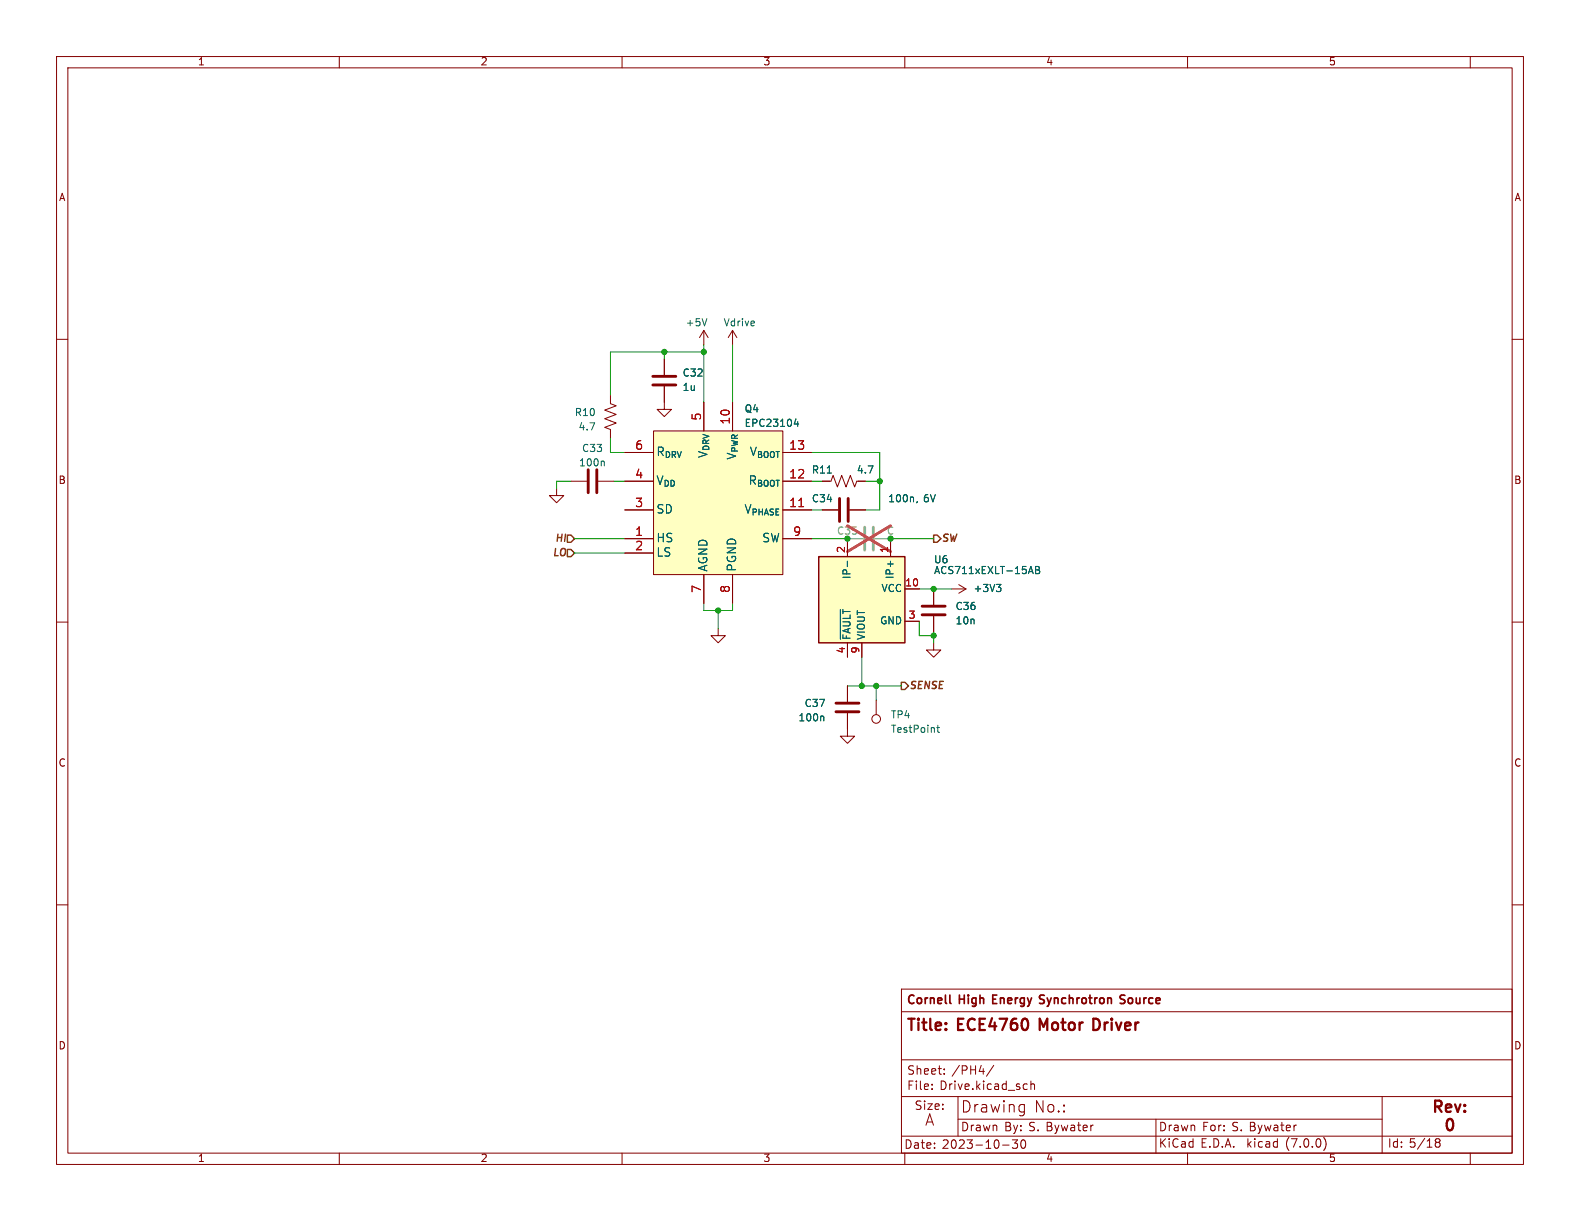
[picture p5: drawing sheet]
<svg xmlns="http://www.w3.org/2000/svg" width="279mm" height="216mm" viewBox="0 0 279 216" stroke-linecap="round" stroke-linejoin="round" font-family="sans-serif">
<g fill="none" stroke="#840000" stroke-width=".18">
<path d="M10 10h259.4v195.9h-259.4zM12 12h255.4v191.9h-255.4zM60 10v2M110 10v2M160 10v2M210 10v2M260 10v2M10 60h2M124.5 58.4l-.8 1.3M124.5 58.4v2.6M124.5 58.4l.7 1.3M129.5 58.4l-.7 1.3"/>
<path d="M129.5 58.4v2.6M129.5 58.4l.8 1.3M267.4 60h2M107.9 69.9v1.5l1.1 .4-2.1 .7 2.1 .8-2.1 .7 2.1 .8-2.1 .8 1 .3v1.6M115.6 76.2h22.8v25.4h-22.8zM117.5 68.3v4.1h1.2l-1.2 1.3-1.3-1.3h1.3M117.5 63.5v2.8M124.5 71.1v5.1M129.5 71.1v5.1M98.4 86.4v1.2h1.3l-1.3 1.3-1.2-1.3h1.2M101 85.1h2.8M105.8 85.1h2.8"/>
<path d="M110.5 85.1h5.1M110.5 95.3h5.1M110.5 90.2h5.1M110.5 80h5.1M110.5 97.8h5.1M138.4 85.1h5.1M138.4 95.3h5.1M138.4 90.2h5.1M138.4 80h5.1M145.4 85.1h1.5l.4-1 .8 2 .7-2 .8 2 .8-2 .7 2 .4-1h1.5M145.4 90.2h2.8M149.9 95.9v2.5"/>
<path d="M150.2 90.2h2.8M157.5 95.9v2.5M10 110h2M124.5 101.6v5.1M127 111.1v1.3h1.3l-1.3 1.3-1.3-1.3h1.3M129.5 101.6v5.1M149.9 113.7v2.5M152.4 113.7v2.5M160 104.1h2.6M160 109.9h2.6M165.1 113.7v1.2h-1.3l1.3 1.3 1.3-1.3h-1.3M165.1 104.1v2.8"/>
<path d="M165.1 109v2.8M168.3 104.1h2.5M169.5 103.4l1.3 .7M170.8 104.1l-1.3 .8M267.4 110h2M149.9 126.1v4.1h-1.3l1.3 1.2 1.2-1.2h-1.2M149.9 121.3v2.8M154.9 123.8v2.6M10 160h2M267.4 160h2M159.4 174.9h108v29h-108zM159.4 178.9h108"/>
<path d="M159.4 193.9h108M159.4 187.4h108M164.8 192.5v.2M164.8 191.7v.2M167 189.8v.2M167 189v.2M169.4 193.9v7M169.4 197.9h75M175.7 188.4l-1.3 1.9M180.6 195.3l.5 .1M181.1 195.3v1.6l-.3 .4M181.1 196.5l-.5 .1"/>
<path d="M181.2 191.7h.5M181.7 192.6l-.5 .1M182.3 191.8l.2-.1h.4v1M182.3 191.2v1.5M204.4 197.9v6M244.4 193.9v10M60 203.9v2M110 203.9v2M159.4 200.9h108M160 203.9v2M177.3 202.5h1.1M179 201.6h.9l-.5 .5 .5 .2v.6l-.2 .2h-.5l-.2-.2"/>
<path d="M180.7 201.7l.2-.1a.81 .81 0 0 1 .6 .6 .81 .81 0 0 1-.3 .8l-.2 .1a.81 .81 0 0 1-.3-1.4zM210 203.9v2M234.1 201.1a1.72 1.72 0 0 1 0 2.3M253.9 201.9l.2 .1M253.9 201.5l.2-.1 .5 .1 .1 .2-.3 .3M254.1 202h.3M254.1 202l-.2 .1M254.4 202l.3 .3-.1 .4-.2 .2-.5-.2M260 203.9v2"/>
<circle cx="154.9" cy="127.1" r=".76"/>
</g>
<path d="M194.1 180.2l-.8-.1v2l.8-.1M253.8 195.7h.7a.54 .54 0 0 0 .4-.6 .54 .54 0 0 0-.4-.5h-.7v2M254.3 195.7l.6 .9M255.7 195.9l.9-.1-.1-.4-.5-.1-.3 .3 .1 .9 .2 .1 .5-.1M256.1 197.9a.47 .47 0 0 1 .8 .3 1.03 1.03 0 0 1-.6 1.7 1.33 1.33 0 0 1-.2-2zM257.3 195.3l.5 1.3 .5-1.3M259 196.4l.1 .1-.1 .1M259 196.4l-.1 .1 .1 .1M259 195.4v.2M259 196.4v.2M259 195.4l.1 .1-.1 .1M259 195.4l-.1 .1 .1 .1" fill="none" stroke="#840000" stroke-width=".4"/>
<path d="M168 177.4l.2 .1M183.8 177.4l.6 .1M183.8 176.4l.2 .2 .4 .1M184.5 176h-.4l-.3 .2M198.9 176h-.5l-.3 .1v.4l.7 .3 .1 .4-.3 .3-.5-.1" fill="none" stroke="#840000" stroke-width=".3"/>
<path d="M115.4 68.1h4.1M115.4 66.5h4.1M104 83.1v4M105.5 83.1v4M148.5 88.1v4.1M150 88.1v4.1M163.1 107.2h4M163.1 108.7h4M147.8 124.3h4.1M147.8 125.9h4.1" fill="none" stroke="#840000" stroke-width=".51"/>
<g fill="none" stroke="#006464" stroke-width=".18">
<path d="M125 56.3l-.4 1.3M140.8 74.1l-.3 .9h.7M141.1 74.6v.8M106.7 81.5l.2 .2v.7M149.8 99.2v1M157.5 99.2v1M162.2 88.7l-.1 .2M148.6 107.8v5.2M149.1 112.2v.7h1.2M149.1 107.8v.7M149.1 110.7h1M149.1 110h1"/>
<path d="M149.1 109.3h1.2M149.1 108.1h1.2M150.3 111.1l-1.2 .4 1.2 .4M176.2 103.3h.8l-.4 .5M176.8 103.8l.2 .3v.3l-.2 .2M182 101.1h.6M182.3 100.2l.4 1.2M183.1 100.2h.5l.2 .2-.2 .4 .2 .1 .1 .3-.3 .2h-.5zM183.1 100.8h.5M145.5 126.6l.2 .2v.7M165.7 128.7h.4M165.8 128.2v1.1l.3 .2"/>
</g>
<g fill="#ffffc2" stroke="#ffffc2" stroke-width=".18">
<path d="M115.6 76.2h22.8v25.4h-22.8z"/>
<path d="M144.8 98.4h15.2v15.3h-15.2z"/>
</g>
<path d="M152.9 93.2v4.1M154.4 93.2v4.1" fill="none" stroke="#a1a1a1" stroke-width=".51"/>
<path d="M149.9 95.3h2.8M154.7 95.3h2.8" fill="none" stroke="#a1a1a1" stroke-width=".18"/>
<path d="M149.9 93l7.6 4.5M157.5 93l-7.6 4.5" fill="none" stroke="#eb3a3d" stroke-width=".46"/>
<path d="M144.8 98.4h15.2v15.3h-15.2z" fill="none" stroke="#840000" stroke-width=".25"/>
<path d="M100.3 97.2h.7l.6 .6-.6 .6h-.7zM100.3 94.6h.7l.6 .7-.6 .6h-.7zM165.1 94.6h.6l.7 .7-.7 .6h-.6zM159.4 120.7h.6l.7 .6-.7 .6h-.6z" fill="none" stroke="#725600" stroke-width=".25"/>
<g fill="none" stroke="#009600" stroke-width=".18">
<path d="M107.9 77.5v2.5h2.6M117.5 62.2v1.3M124.5 61v10.1M124.5 62.2h-16.6v7.7M129.5 61v10.1M101 85.1h-2.6v1.3M101.6 95.3h8.9M101.6 97.8h8.9M108.6 85.1h1.9M143.5 85.1h1.9M143.5 95.3h6.4v.6M143.5 80h12.1v10.2h-2.6"/>
<path d="M143.5 90.2h1.9M153 85.1h2.6M165.1 95.3h-7.6v.6M124.5 106.7v1.3h5v-1.3M127 108v3.1M152.4 116.2v5.1M162.6 109.9v2.5h2.5M162.6 104.1h5.7M165.1 111.8v1.9M149.9 121.3h9.5M154.9 121.3v2.5"/>
</g>
<g fill="#009600" stroke="#009600" stroke-width=".18">
<circle cx="127" cy="108" r=".46"/>
<circle cx="124.5" cy="62.2" r=".46"/>
<circle cx="117.5" cy="62.2" r=".46"/>
<circle cx="149.9" cy="95.3" r=".46"/>
<circle cx="157.5" cy="95.3" r=".46"/>
<circle cx="165.1" cy="112.4" r=".46"/>
<circle cx="155.6" cy="85.1" r=".46"/>
<circle cx="154.9" cy="121.3" r=".46"/>
<circle cx="152.4" cy="121.3" r=".46"/>
<circle cx="165.1" cy="104.1" r=".46"/>
</g>
<g font-size="2.8" fill="#840000">
<text x="160.4" y="182.9">Title:</text>
<text x="169.5" y="182.9">ECE4760</text>
<text x="184.6" y="182.9">Motor</text>
<text x="194.7" y="182.9">Driver</text>
<text x="169.9" y="197.1">Drawing</text>
<text x="182.8" y="197.1">No.:</text>
<text x="163.6" y="199.4">A</text>
</g>
<g font-size="2.1" fill="#a90000">
<text x="124.2" y="74.4" transform="rotate(-90 124.2 74.4)">5</text>
<text x="129.3" y="75.1" transform="rotate(-90 129.3 75.1)">10</text>
<text x="112.3" y="79.8">6</text>
<text x="139.5" y="79.8">13</text>
<text x="112.3" y="89.9">3</text>
<text x="112.3" y="84.8">4</text>
<text x="139.5" y="89.9">11</text>
<text x="139.5" y="84.8">12</text>
<text x="112.3" y="95">1</text>
<text x="140.2" y="95">9</text>
<text x="112.3" y="97.5">2</text>
<text x="124.2" y="104.9" transform="rotate(-90 124.2 104.9)">7</text>
<text x="129.3" y="104.9" transform="rotate(-90 129.3 104.9)">8</text>
</g>
<g font-size="2.1" fill="#006464">
<text x="116.1" y="80.9">R_{DRV}</text>
<text x="125.4" y="81.2" transform="rotate(-90 125.4 81.2)">V_{DRV}</text>
<text x="130.5" y="81.5" transform="rotate(-90 130.5 81.5)">V_{PWR}</text>
<text x="132.4" y="80.9">V_{BOOT}</text>
<text x="116.1" y="86">V_{DD}</text>
<text x="132.2" y="86">R_{BOOT}</text>
<text x="116.1" y="91.1">SD</text>
<text x="131.5" y="91.1">V_{PHASE}</text>
<text x="116.1" y="96.2">HS</text>
<text x="116.1" y="98.7">LS</text>
<text x="125.4" y="101.1" transform="rotate(-90 125.4 101.1)">AGND</text>
<text x="130.5" y="101.1" transform="rotate(-90 130.5 101.1)">PGND</text>
<text x="134.7" y="96.2">SW</text>
</g>
<g font-size="2.1" fill="#840000">
<text x="160.4" y="178">Cornell</text>
<text x="169.7" y="178">High</text>
<text x="176.1" y="178">Energy</text>
<text x="184.9" y="178">Synchrotron</text>
<text x="199.6" y="178">Source</text>
<text x="160.4" y="190.3">Sheet:</text>
<text x="168.3" y="190.3">/PH4/</text>
<text x="160.4" y="193">File:</text>
<text x="161.7" y="196.5">Size:</text>
<text x="166.2" y="193">Drive.kicad_sch</text>
<text x="159.9" y="203.4">Date:</text>
<text x="166.6" y="203.4">2023-10-30</text>
<text x="169.9" y="200.3">Drawn</text>
<text x="177.6" y="200.3">By: S. Bywater</text>
<text x="204.9" y="203.2">KiCad</text>
<text x="204.9" y="200.3">Drawn</text>
<text x="212.3" y="203.2">E.D.A.</text>
<text x="212.6" y="200.3">For:</text>
<text x="217.9" y="200.3">S. Bywater</text>
<text x="220.6" y="203.2">kicad</text>
<text x="227.5" y="203.2">(7.0.0)</text>
<text x="245.4" y="203.2">Id: 5/18</text>
</g>
<g font-size="1.8" fill="#840000">
<text x="35" y="11.8">1</text>
<text x="85" y="11.8">2</text>
<text x="135" y="11.8">3</text>
<text x="185" y="11.8">4</text>
<text x="235" y="11.8">5</text>
<text x="10.4" y="35.8">A</text>
<text x="267.8" y="35.8">A</text>
<text x="10.3" y="85.8">B</text>
<text x="267.7" y="85.8">B</text>
<text x="10.3" y="135.8">C</text>
<text x="267.7" y="135.8">C</text>
<text x="10.3" y="185.8">D</text>
<text x="267.7" y="185.8">D</text>
<text x="35" y="205.7">1</text>
<text x="85" y="205.7">2</text>
<text x="135" y="205.7">3</text>
<text x="185" y="205.7">4</text>
<text x="235" y="205.7">5</text>
</g>
<g font-size="1.8" fill="#006464">
<text x="121.2" y="58">+5V</text>
<text x="127.9" y="58">Vdrive</text>
<text x="120.7" y="66.9">C32</text>
<text x="120.7" y="69.4">1u</text>
<text x="101.6" y="73.9">R10</text>
<text x="102.3" y="76.4">4.7</text>
<text x="131.6" y="75.8">EPC23104</text>
<text x="131.6" y="73.2">Q4</text>
<text x="102.3" y="82.7">100n</text>
<text x="102.9" y="80.2">C33</text>
<text x="143.5" y="84">R11</text>
<text x="143.5" y="89.1">C34</text>
<text x="151.5" y="84">4.7</text>
<text x="157" y="89.1">100n,</text>
<text x="163.3" y="89.1">6V</text>
<text x="165.1" y="99.9">U6</text>
<text x="165.1" y="101.8">ACS711xEXLT-15AB</text>
<text x="150.7" y="102.5" transform="rotate(-90 150.7 102.5)">IP-</text>
<text x="155.8" y="105">VCC</text>
<text x="158.3" y="102.5" transform="rotate(-90 158.3 102.5)">IP+</text>
<text x="172.1" y="105">+3V3</text>
<text x="151.3" y="113.2" transform="rotate(-90 151.3 113.2)">~{FAULT}</text>
<text x="153.2" y="113.2" transform="rotate(-90 153.2 113.2)">VIOUT</text>
<text x="155.5" y="110.7">GND</text>
<text x="168.9" y="108.1">C36</text>
<text x="168.9" y="110.7">10n</text>
<text x="142.2" y="125.3">C37</text>
<text x="141.1" y="127.8">100n</text>
<text x="157.5" y="127.3">TP4</text>
<text x="157.5" y="129.9">TestPoint</text>
</g>
<g font-size="1.8" fill="#989898">
<text x="148" y="94.8">C35</text>
<text x="156.8" y="94.8">C</text>
</g>
<g font-size="1.8" fill="#725600">
<text x="97.4" y="98.7">LO</text>
<text x="97.8" y="96.2">HI</text>
<text x="166.6" y="96.2">SW</text>
<text x="160.8" y="122.2">SENSE</text>
</g>
<g font-size="1.8" fill="#a90000">
<text x="149.6" y="97.8" transform="rotate(-90 149.6 97.8)">2</text>
<text x="157.2" y="97.8" transform="rotate(-90 157.2 97.8)">1</text>
<text x="160" y="103.9">10</text>
<text x="160.6" y="109.6">3</text>
<text x="149.6" y="115.6" transform="rotate(-90 149.6 115.6)">4</text>
<text x="152.1" y="115.6" transform="rotate(-90 152.1 115.6)">9</text>
</g>
</svg>
